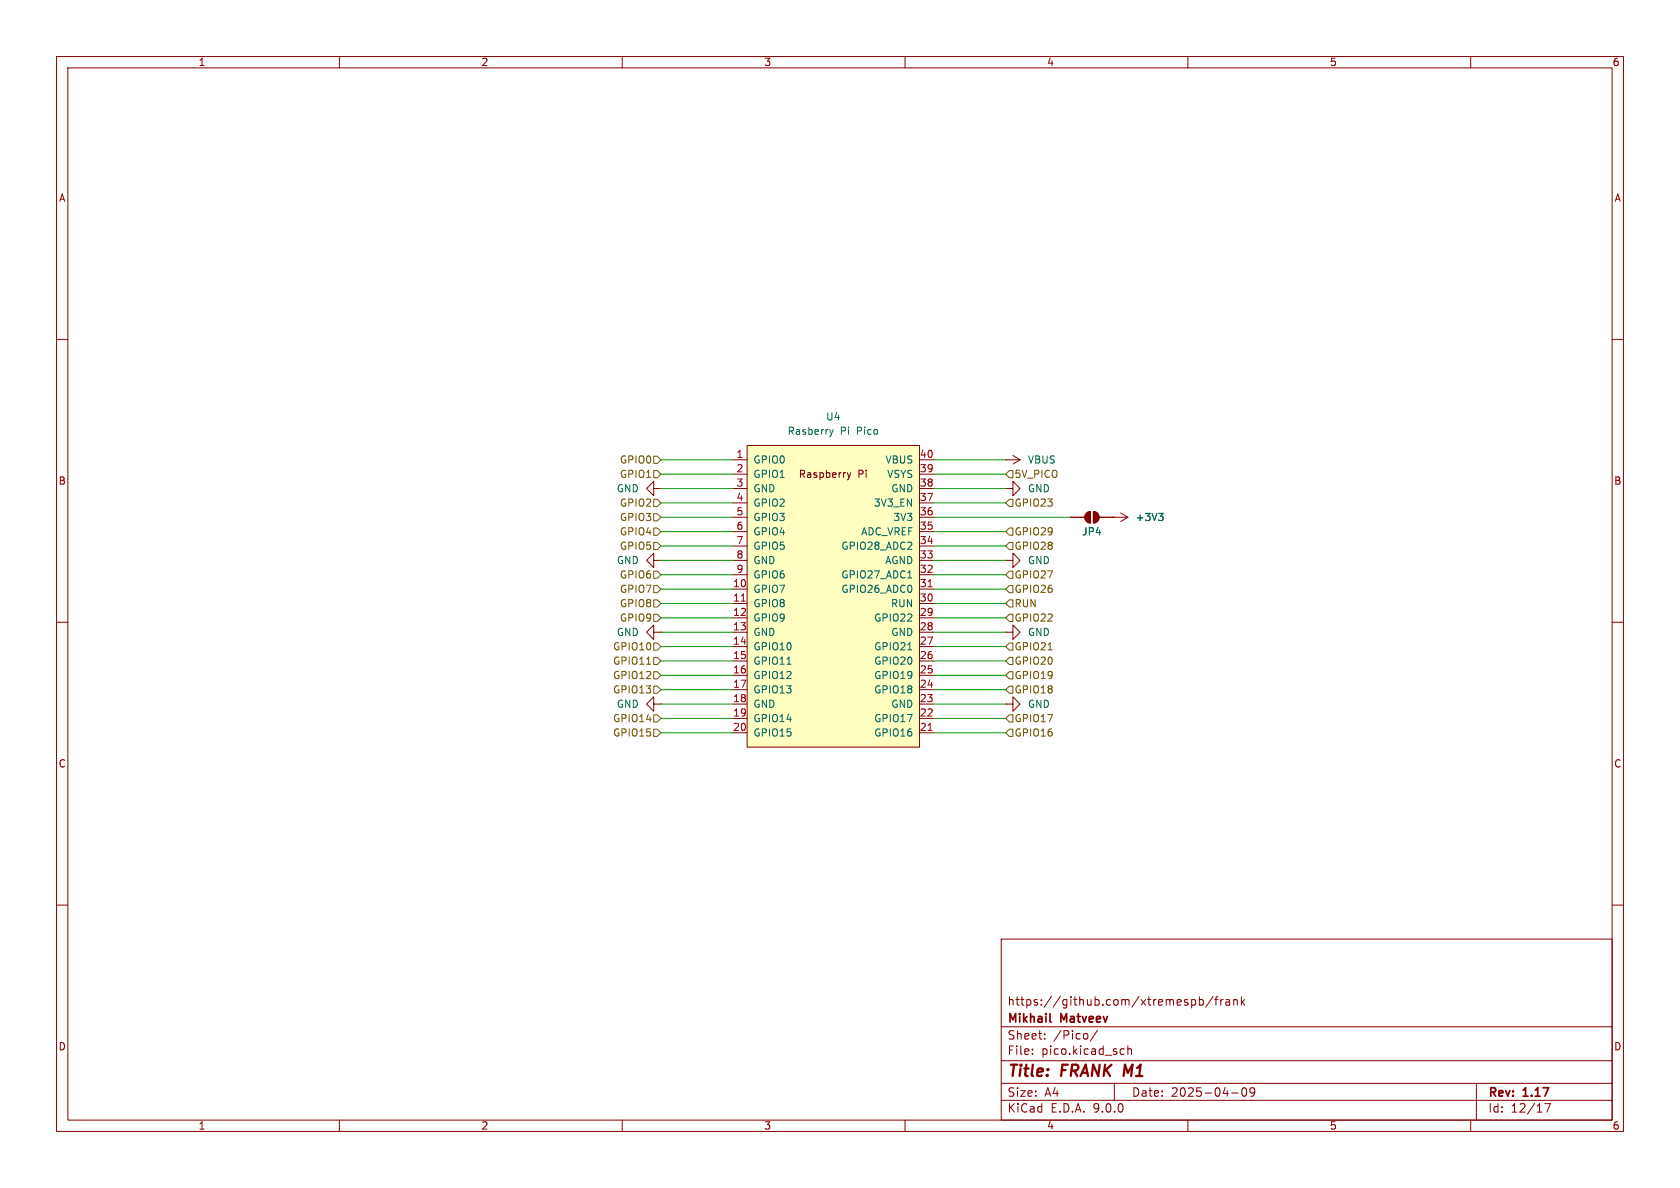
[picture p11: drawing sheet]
<svg xmlns="http://www.w3.org/2000/svg" width="297mm" height="210mm" viewBox="0 0 297 210" stroke-linecap="round" stroke-linejoin="round" font-family="sans-serif">
<g fill="none" stroke="#840000" stroke-width=".18">
<path d="M10 10h277v190h-277zM12 12h273v186h-273zM60 10v2M110 10v2M160 10v2M210 10v2M260 10v2M10 60h2M285 60h2M115.6 86.4v-1.3l-1.3 1.3 1.3 1.2v-1.2h1.2M115.6 99.1v-1.3l-1.3 1.3 1.3 1.2v-1.2h1.2M116.8 86.4h.1"/>
<path d="M116.8 99.1h.1M177.8 99.1h1.3v-1.3l1.2 1.3-1.2 1.2v-1.2M177.8 99.1h.1M177.8 81.3h.1M177.8 86.4h1.3v-1.3l1.2 1.3-1.2 1.2v-1.2M177.8 86.4h.1M177.8 81.3h2.5M179.1 80.5l1.2 .8M180.3 81.3l-1.2 .7M189.2 91.4h2.6M192.1 90.7l.7-.3v2.1a1.02 1.02 0 0 1-.9-.7 1.02 1.02 0 0 1 .2-1.1zM193.3 90.4a1.02 1.02 0 0 1 1 1 1.02 1.02 0 0 1-1 1.1z"/>
<path d="M194.3 91.4h2.5M10 110h2M115.6 111.8v-1.3l-1.3 1.3 1.3 1.2v-1.2h1.2M116.8 111.8h.1M285 110h2M115.6 124.5v-1.3l-1.3 1.3 1.3 1.2v-1.2h1.2M116.8 124.5h.1M177.8 124.5h1.3v-1.3l1.2 1.3-1.2 1.2v-1.2M177.8 124.5h.1M10 160h2M177 166h108v32h-108zM210.7 176.8l.4-.1 .3 .3v.4l-.2 .2h-.5"/>
<path d="M212 176.8l.5-.1 .2 .3v.4l-.1 .2h-.6M212 176.2v1.5M214.5 176.1l-1.3 2M214.7 176.7h.6M215.3 176.2l-.3 .2v1.3M215.8 176.7v1M216.2 176.7l-.2 .1-.2 .2M216.7 176.8h.6l.1 .9M217.4 177.1h-.5a.29 .29 0 0 0-.2 .3 .29 .29 0 0 0 .2 .3l.5-.1M218.1 176.8l.2-.1 .4 .1v.9M218.1 176.7v1M219.5 176.2v1.5"/>
<path d="M219.6 177.1l.4 .6M220 176.7l-.5 .6M285 160h2M60 198v2M110 198v2M160 198v2M177 194.5h108M177 191.5h108M177 187.5h108M177 181.5h108M182.5 186.3v.1M182.5 185.5v.1"/>
<path d="M184.7 183.6v.1M184.7 182.8v.1M192.2 182.8l.1 .2v.4l-.1 .2M194 182.1l-1.3 2M197 191.5v3M198.3 185.4l.4 .1M198.7 186.3l-.4 .1M199.4 185.5l.2-.1 .4 .1v.9M199.4 184.9v1.5M210 198v2M217.7 193.2h1.2M219.7 192.4l.2-.1a.81 .81 0 0 1 .6 .6 .81 .81 0 0 1-.3 .8l-.2 .1a.81 .81 0 0 1-.3-1.4z"/>
<path d="M221.8 192.9l-.3 .3h-.3l-.2-.3 .1-.5 .4-.1 .2 .1a.99 .99 0 0 1-.3 1.4h-.3M260 198v2M261 191.5v6.5M273.1 195.1h1l-.6 1.5"/>
</g>
<path d="M185.6 180.5l.2 .2" fill="none" stroke="#840000" stroke-width=".3"/>
<g fill="#840000" stroke="#840000" stroke-width=".18">
<path d="M192.1 90.7l.7-.3v2.1a1.02 1.02 0 0 1-.9-.7 1.02 1.02 0 0 1 .2-1.1z"/>
<path d="M193.3 90.4a1.02 1.02 0 0 1 1 1 1.02 1.02 0 0 1-1 1.1z"/>
</g>
<path d="M132.1 78.7h30.5v53.4h-30.5z" fill="#ffffc2"/>
<g fill="none" stroke="#840000" stroke-width=".18">
<path d="M132.1 78.7h30.5v53.4h-30.5zM129.5 81.3h2.6M129.5 83.8h2.6M129.5 86.4h2.6M129.5 88.9h2.6M129.5 91.4h2.6M129.5 94h2.6M129.5 96.5h2.6M129.5 99.1h2.6M149.8 83.6l.3 .8M150.1 84.4l-.3 .4M150.4 83.6l-.3 .8"/>
<path d="M162.6 81.3h2.5M162.6 83.8h2.5M162.6 86.4h2.5M162.6 88.9h2.5M162.6 91.4h2.5M162.6 94h2.5M162.6 96.5h2.5M162.6 99.1h2.5M189.2 91.4h2.6M194.3 91.4h5.1M196.8 91.4h.1M198.1 90.7l1.3 .7"/>
<path d="M199.4 91.4l-1.3 .8M129.5 101.6h2.6M129.5 104.1h2.6M129.5 106.7h2.6M129.5 109.2h2.6M129.5 111.8h2.6M129.5 114.3h2.6M129.5 116.8h2.6M129.5 119.4h2.6M162.6 101.6h2.5M162.6 104.1h2.5M162.6 106.7h2.5"/>
<path d="M162.6 109.2h2.5M162.6 111.8h2.5M162.6 114.3h2.5M162.6 116.8h2.5M162.6 119.4h2.5M177.8 111.8h1.3v-1.3l1.2 1.3-1.2 1.2v-1.2M177.8 111.8h.1M129.5 121.9h2.6M129.5 124.5h2.6M129.5 127h2.6M129.5 129.5h2.6M162.6 121.9h2.5"/>
<path d="M162.6 124.5h2.5M162.6 127h2.5M162.6 129.5h2.5"/>
</g>
<path d="M131.1 106.3h.7M164.1 103.7h.7M164.1 129.1h.7" fill="none" stroke="#a90000" stroke-width=".18"/>
<path d="M146.7 75.9l.3 .9M147 76.8l-.1 .3M147.3 75.9l-.3 .9M204.8 90.7h.8l-.4 .5M205.4 91.2l.2 .3v.3l-.2 .2M139.1 117.4h.7M160.5 102.2h.7M160.5 114.9h.7" fill="none" stroke="#006464" stroke-width=".18"/>
<g fill="none" stroke="#725600" stroke-width=".18">
<path d="M115.6 90.8h.6l.6 .6-.6 .7h-.6zM115.6 95.9h.6l.6 .6-.6 .7h-.6zM115.6 93.3h.6l.6 .7-.6 .6h-.6zM115.6 88.3h.6l.6 .6-.6 .6h-.6zM115.6 80.6h.6l.6 .7-.6 .6h-.6zM115.6 83.2h.6l.6 .6-.6 .7h-.6zM178.4 95.9h.7v1.3h-.7l-.6-.7zM178.4 88.3h.7v1.2h-.7l-.6-.6zM178.4 93.3h.7v1.3h-.7l-.6-.6zM178.4 83.2h.7v1.3h-.7l-.6-.7zM114.3 117.4h.7M115.6 118.7h.6l.6 .7-.6 .6h-.6z"/>
<path d="M115.6 103.5h.6l.6 .6-.6 .7h-.6zM115.6 101h.6l.6 .6-.6 .6h-.6zM115.6 113.7h.6l.6 .6-.6 .6h-.6zM115.6 116.2h.6l.6 .6-.6 .7h-.6zM115.6 106h.6l.6 .7-.6 .6h-.6zM115.6 108.6h.6l.6 .6-.6 .7h-.6zM177.8 104.1l.6-.6h.7v1.3h-.7zM177.8 114.3l.6-.6h.7v1.2h-.7zM178.4 101h.7v1.2h-.7l-.6-.6zM178.4 106h.7v1.3h-.7l-.6-.6zM178.4 108.6h.7v1.3h-.7l-.6-.7zM178.4 116.2h.7v1.3h-.7l-.6-.7z"/>
<path d="M178.4 118.7h.7v1.3h-.7l-.6-.6zM185.3 114.9h.7M115.6 128.9h.6l.6 .6-.6 .7h-.6zM115.6 126.4h.6l.6 .6-.6 .6h-.6zM115.6 121.3h.6l.6 .6-.6 .7h-.6zM177.8 127l.6-.6h.7v1.2h-.7zM177.8 121.9l.6-.6h.7v1.3h-.7zM178.4 128.9h.7v1.3h-.7l-.6-.7z"/>
</g>
<g fill="none" stroke="#009600" stroke-width=".18">
<path d="M116.8 88.9h12.7M116.8 94h12.7M116.8 91.4h12.7M116.8 99.1h12.7M116.8 96.5h12.7M116.8 81.3h12.7M116.8 83.8h12.7M116.8 86.4h12.7M165.1 88.9h12.7M165.1 94h12.7M165.1 91.4h24.1M165.1 99.1h12.7"/>
<path d="M165.1 96.5h12.7M165.1 81.3h12.7M165.1 83.8h12.7M165.1 86.4h12.7M116.8 119.4h12.7M116.8 106.7h12.7M116.8 111.8h12.7M116.8 116.8h12.7M116.8 114.3h12.7M116.8 109.2h12.7M116.8 104.1h12.7M116.8 101.6h12.7"/>
<path d="M165.1 119.4h12.7M165.1 106.7h12.7M165.1 111.8h12.7M165.1 116.8h12.7M165.1 114.3h12.7M165.1 109.2h12.7M165.1 104.1h12.7M165.1 101.6h12.7M116.8 127h12.7M116.8 124.5h12.7M116.8 121.9h12.7M116.8 129.5h12.7"/>
<path d="M165.1 127h12.7M165.1 124.5h12.7M165.1 121.9h12.7M165.1 129.5h12.7"/>
</g>
<g font-size="2.8" fill="#840000">
<text x="178" y="190.9">Title:</text>
<text x="187.7" y="190.9">FRANK M1</text>
</g>
<g font-size="2.1" fill="#840000">
<text x="178" y="178">https://github.com/xtremespb/frank</text>
<text x="178" y="184">Sheet:</text>
<text x="178" y="181.2">Mikhail</text>
<text x="186.2" y="184">/Pico/</text>
<text x="187.6" y="181.2">Matveev</text>
<text x="178" y="186.7">File:</text>
<text x="184.1" y="186.7">pico.kicad_sch</text>
<text x="178" y="196.9">KiCad</text>
<text x="178" y="194.1">Size:</text>
<text x="184.7" y="194.1">A4</text>
<text x="185.7" y="196.9">E.D.A.</text>
<text x="193.3" y="196.9">9.0.0</text>
<text x="200" y="194.1">Date:</text>
<text x="207" y="194.1">2025-04-09</text>
<text x="263" y="194.3">Rev:</text>
<text x="263" y="196.9">Id:</text>
<text x="267.1" y="196.9">12/17</text>
<text x="269.4" y="194.3">1.17</text>
</g>
<g font-size="1.8" fill="#840000">
<text x="35" y="11.9">1</text>
<text x="85" y="11.9">2</text>
<text x="135" y="11.9">3</text>
<text x="185" y="11.9">4</text>
<text x="235" y="11.9">5</text>
<text x="285" y="11.9">6</text>
<text x="10.3" y="35.9">A</text>
<text x="285.3" y="35.9">A</text>
<text x="10.3" y="85.9">B</text>
<text x="141.1" y="84.7">Raspberry</text>
<text x="151.7" y="84.7">Pi</text>
<text x="285.3" y="85.9">B</text>
<text x="10.3" y="135.9">C</text>
<text x="285.3" y="135.9">C</text>
<text x="10.3" y="185.9">D</text>
<text x="285.3" y="185.9">D</text>
<text x="35" y="199.9">1</text>
<text x="85" y="199.9">2</text>
<text x="135" y="199.9">3</text>
<text x="185" y="199.9">4</text>
<text x="235" y="199.9">5</text>
<text x="285" y="199.9">6</text>
</g>
<g font-size="1.8" fill="#006464">
<text x="139.1" y="77.1">Rasberry</text>
<text x="145.9" y="74.5">U4</text>
<text x="148.5" y="77.1">Pi</text>
<text x="151.6" y="77.1">Pico</text>
<text x="133.1" y="82.1">GPIO0</text>
<text x="156.4" y="82.1">VBUS</text>
<text x="181.6" y="82.1">VBUS</text>
<text x="108.9" y="87.2">GND</text>
<text x="133.1" y="84.7">GPIO1</text>
<text x="133.1" y="87.2">GND</text>
<text x="133.1" y="89.8">GPIO2</text>
<text x="154.4" y="89.8">3V3_EN</text>
<text x="156.7" y="84.7">VSYS</text>
<text x="157.5" y="87.2">GND</text>
<text x="181.6" y="87.2">GND</text>
<text x="133.1" y="92.3">GPIO3</text>
<text x="133.1" y="94.8">GPIO4</text>
<text x="152.1" y="94.8">ADC_VREF</text>
<text x="157.8" y="92.3">3V3</text>
<text x="191.2" y="94.8">JP4</text>
<text x="200.7" y="92.3">+3V3</text>
<text x="108.9" y="99.9">GND</text>
<text x="133.1" y="97.4">GPIO5</text>
<text x="133.1" y="99.9">GND</text>
<text x="148.6" y="97.4">GPIO28_ADC2</text>
<text x="156.4" y="99.9">AGND</text>
<text x="181.6" y="99.9">GND</text>
<text x="133.1" y="102.5">GPIO6</text>
<text x="133.1" y="105">GPIO7</text>
<text x="133.1" y="107.5">GPIO8</text>
<text x="148.6" y="102.5">GPIO27_ADC1</text>
<text x="148.6" y="105">GPIO26_ADC0</text>
<text x="157.4" y="107.5">RUN</text>
<text x="108.9" y="112.6">GND</text>
<text x="133.1" y="110.1">GPIO9</text>
<text x="133.1" y="112.6">GND</text>
<text x="154.4" y="110.1">GPIO22</text>
<text x="157.5" y="112.6">GND</text>
<text x="181.6" y="112.6">GND</text>
<text x="133.1" y="115.2">GPIO10</text>
<text x="133.1" y="117.7">GPIO11</text>
<text x="154.4" y="115.2">GPIO21</text>
<text x="154.4" y="117.7">GPIO20</text>
<text x="108.9" y="125.3">GND</text>
<text x="133.1" y="120.2">GPIO12</text>
<text x="133.1" y="122.8">GPIO13</text>
<text x="133.1" y="125.3">GND</text>
<text x="154.4" y="120.2">GPIO19</text>
<text x="154.4" y="122.8">GPIO18</text>
<text x="157.5" y="125.3">GND</text>
<text x="181.6" y="125.3">GND</text>
<text x="133.1" y="127.9">GPIO14</text>
<text x="133.1" y="130.4">GPIO15</text>
<text x="154.4" y="127.9">GPIO17</text>
<text x="154.4" y="130.4">GPIO16</text>
</g>
<g font-size="1.8" fill="#725600">
<text x="109.5" y="82.1">GPIO0</text>
<text x="109.5" y="89.8">GPIO2</text>
<text x="109.5" y="84.7">GPIO1</text>
<text x="179.3" y="89.8">GPIO23</text>
<text x="179.3" y="84.7">5V_PICO</text>
<text x="109.5" y="92.3">GPIO3</text>
<text x="109.5" y="94.8">GPIO4</text>
<text x="179.3" y="94.8">GPIO29</text>
<text x="109.5" y="97.4">GPIO5</text>
<text x="179.3" y="97.4">GPIO28</text>
<text x="109.5" y="105">GPIO7</text>
<text x="109.5" y="102.5">GPIO6</text>
<text x="109.5" y="107.5">GPIO8</text>
<text x="179.3" y="102.5">GPIO27</text>
<text x="179.3" y="107.5">RUN</text>
<text x="179.3" y="105">GPIO26</text>
<text x="109.5" y="110.1">GPIO9</text>
<text x="179.3" y="110.1">GPIO22</text>
<text x="108.3" y="115.2">GPIO10</text>
<text x="108.3" y="117.7">GPIO11</text>
<text x="179.3" y="117.7">GPIO20</text>
<text x="179.3" y="115.2">GPIO21</text>
<text x="108.3" y="120.2">GPIO12</text>
<text x="108.3" y="122.8">GPIO13</text>
<text x="179.3" y="120.2">GPIO19</text>
<text x="179.3" y="122.8">GPIO18</text>
<text x="108.3" y="130.4">GPIO15</text>
<text x="108.3" y="127.9">GPIO14</text>
<text x="179.3" y="127.9">GPIO17</text>
<text x="179.3" y="130.4">GPIO16</text>
</g>
<g font-size="1.8" fill="#a90000">
<text x="130.1" y="81">1</text>
<text x="130.1" y="83.6">2</text>
<text x="162.5" y="81">40</text>
<text x="162.5" y="83.6">39</text>
<text x="130.1" y="86.1">3</text>
<text x="130.1" y="88.6">4</text>
<text x="162.5" y="86.1">38</text>
<text x="162.5" y="88.6">37</text>
<text x="130.1" y="91.2">5</text>
<text x="130.1" y="93.7">6</text>
<text x="162.5" y="91.2">36</text>
<text x="162.5" y="93.7">35</text>
<text x="130.1" y="96.3">7</text>
<text x="130.1" y="98.8">8</text>
<text x="130.1" y="101.3">9</text>
<text x="162.5" y="96.3">34</text>
<text x="162.5" y="98.8">33</text>
<text x="162.5" y="101.3">32</text>
<text x="129.5" y="103.9">10</text>
<text x="129.5" y="106.4">11</text>
<text x="162.5" y="103.9">31</text>
<text x="162.5" y="106.4">30</text>
<text x="129.5" y="109">12</text>
<text x="129.5" y="111.5">13</text>
<text x="162.5" y="109">29</text>
<text x="162.5" y="111.5">28</text>
<text x="129.5" y="114">14</text>
<text x="129.5" y="116.6">15</text>
<text x="129.5" y="119.1">16</text>
<text x="162.5" y="114">27</text>
<text x="162.5" y="116.6">26</text>
<text x="162.5" y="119.1">25</text>
<text x="129.5" y="121.7">17</text>
<text x="129.5" y="124.2">18</text>
<text x="162.5" y="121.7">24</text>
<text x="162.5" y="124.2">23</text>
<text x="129.5" y="126.7">19</text>
<text x="129.5" y="129.3">20</text>
<text x="162.5" y="126.7">22</text>
<text x="162.5" y="129.3">21</text>
</g>
</svg>
